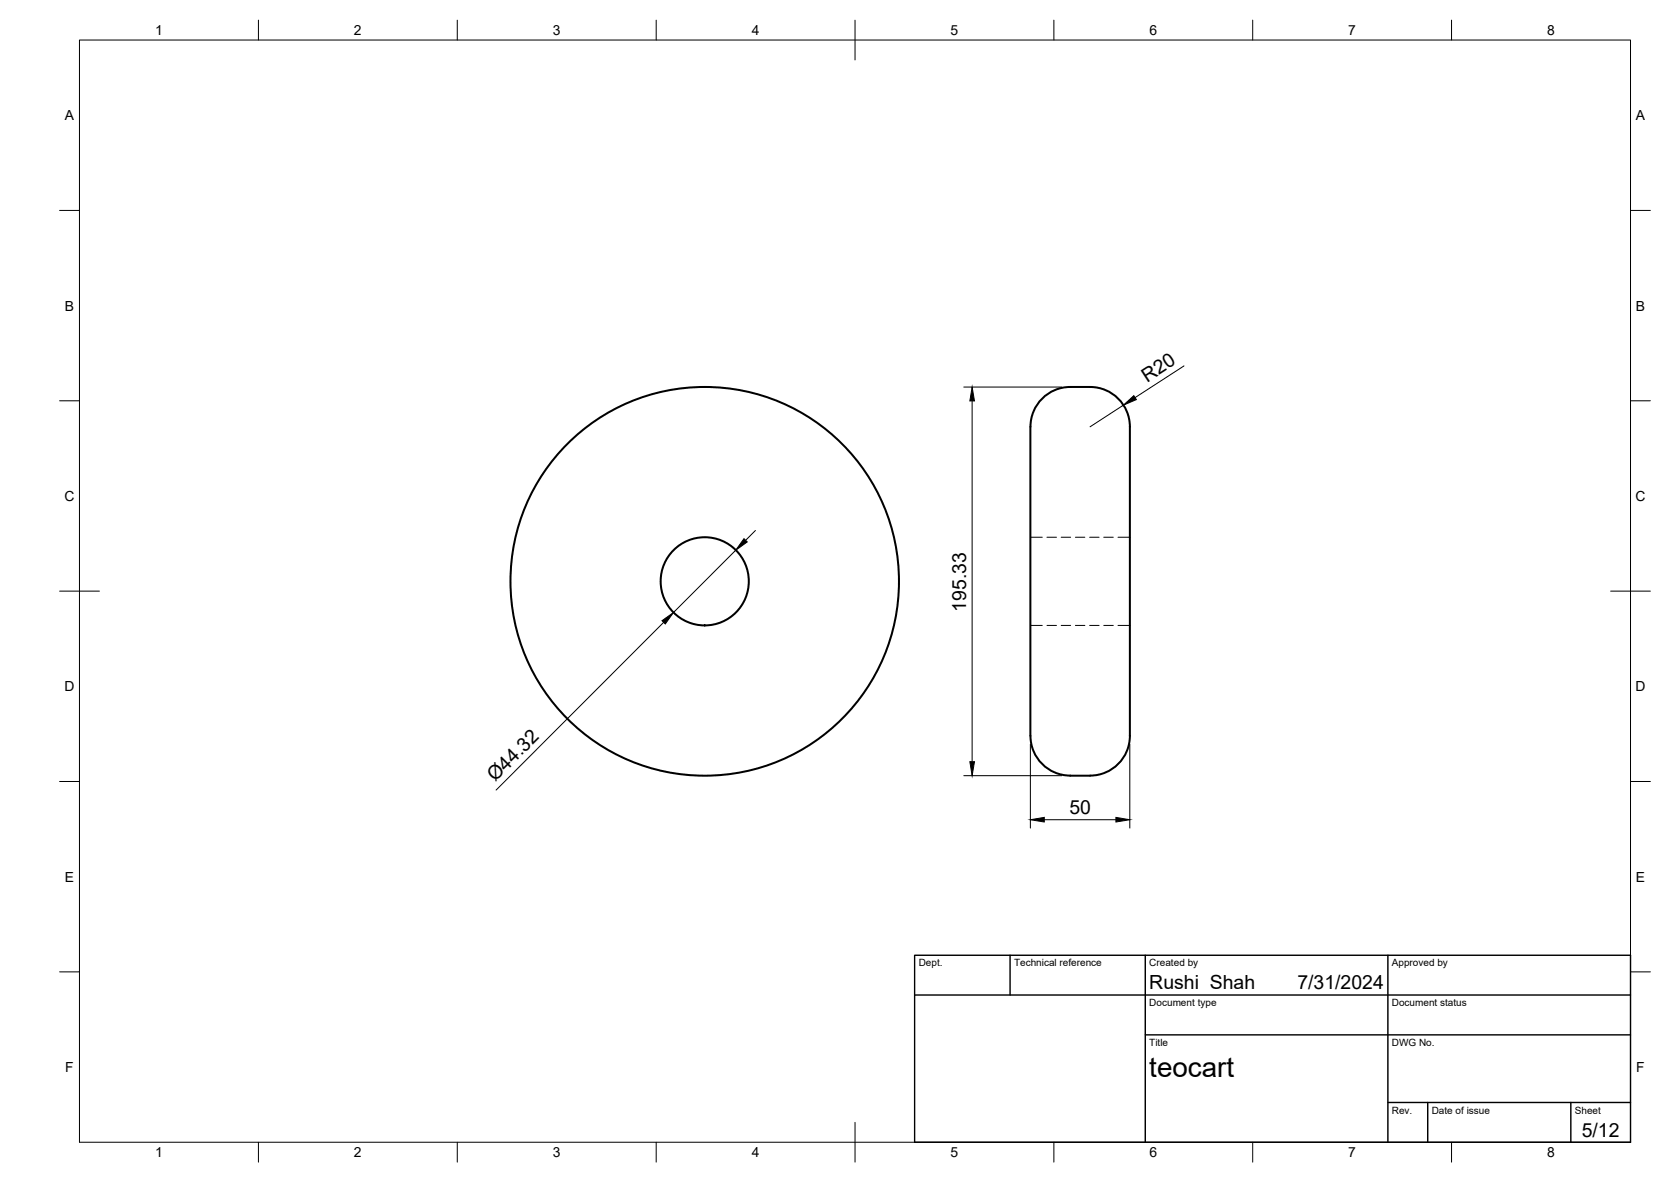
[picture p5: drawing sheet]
<svg xmlns="http://www.w3.org/2000/svg" width="420mm" height="297mm" viewBox="0 0 420 297" stroke-linecap="round" stroke-linejoin="round" font-family="sans-serif">
<!-- layer: Visible -->
<g fill="none" stroke="#000" stroke-width=".51">
<path d="M261.6 100.6a10 10 0 0 1 7.5-3.4 18.6 18.6 0 0 1 8.6 .7 10.7 10.7 0 0 1 6.4 11.4v67.8a66.4 66.4 0 0 1-.3 10.3 10.1 10.1 0 0 1-9.7 7.5 18.8 18.8 0 0 1-8.6-.7 10.7 10.7 0 0 1-6.4-11.3v-67.8a62.6 62.6 0 0 1 .3-10.3 10 10 0 0 1 2.2-4.2z"/>
<circle cx="177.2" cy="146.1" r="48.8"/>
<circle cx="177.2" cy="146.1" r="11.1"/>
</g>
<!-- layer: Hidden -->
<g fill="none" stroke="#000" stroke-width=".25">
<path d="M259.1 135h3M263.2 135h2.4M266.8 135h2.4M270.4 135h2.4M274 135h2.4M277.5 135h2.4M281.1 135h3M259.1 157.2h3M263.2 157.2h2.4M266.8 157.2h2.4M270.4 157.2h2.4M274 157.2h2.4"/>
<path d="M277.5 157.2h2.4M281.1 157.2h3"/>
</g>
<!-- layer: BORDER -->
<g fill="none" stroke="#000" stroke-width=".25">
<path d="M20 10.1h390v276.9h-390zM65 5.1v5M115 5.1v5M165 5.1v5M215 5.1v10M265 5.1v5M315 5.1v5M365 5.1v5M15 52.9h5M410 52.9h5M15 100.7h5M410 100.7h5"/>
<path d="M15 148.6h10M405 148.6h10M15 196.4h5M410 196.4h5M15 244.2h5M410 244.2h5M65 287v5M115 287v5M165 287v5M215 282.1v9.9M265 287v5M315 287v5"/>
<path d="M365 287v5"/>
</g>
<!-- layer: TITLEBLOCK -->
<path d="M230 240.1h180v46.9h-180zM230 250h180M254 240.1v9.9M288 240.1v46.9M349 240.1v46.9M288 260.1h122M349 277.1h61M359 277.1v9.9M395 277.1v9.9" fill="none" stroke="#000" stroke-width=".36"/>
<!-- layer: FD_Dimensions -->
<path d="M242.3 97.3h24.7M297.7 92l-12.3 7.9M244.4 100.8v90.6M282.5 101.8l-8.4 5.5M185 138.3l-15.7 15.6M189.9 133.3l-2.4 2.5M166.9 156.4l-42.2 42.2M242.3 194.9h24.7M259.1 187v21.1M284.1 187v21.1M262.6 206h18" fill="none" stroke="#000" stroke-width=".25"/>
<path d="M282.5 101.8l2.6-2.4 .6 1zM244.4 97.3l.6 3.5h-1.1zM187.1 135.4l.8 .8-2.9 2.1zM166.5 156l2.8-2.1-2 2.9zM243.9 191.4h1.1l-.6 3.5zM259.1 206l3.5-.6v1.2zM280.6 205.4l3.5 .6-3.5 .6z" fill="#000" stroke="#000" stroke-width=".25"/>
<text font-size="7" x="289" y="270.6">teocart</text>
<g font-size="4.9">
<text x="288.4" y="96.3" transform="rotate(-33 288.4 96.3)">R20</text>
<text x="243" y="153.7" transform="rotate(-90 243 153.7)">195.33</text>
<text x="124.5" y="196.6" transform="rotate(-45 124.5 196.6)">Ø44.32</text>
<text x="268.9" y="204.5">50</text>
<text x="289" y="248.5">Rushi Shah</text>
<text x="326.2" y="248.5">7/31/2024</text>
<text x="397.7" y="285.7">5/12</text>
</g>
<g font-size="3.5">
<text x="39" y="8.8">1</text>
<text x="89" y="8.8">2</text>
<text x="139" y="8.8">3</text>
<text x="189" y="8.8">4</text>
<text x="239" y="8.8">5</text>
<text x="289" y="8.8">6</text>
<text x="339" y="8.8">7</text>
<text x="389" y="8.8">8</text>
<text x="16.3" y="30.2">A</text>
<text x="411.3" y="30.2">A</text>
<text x="16.3" y="78">B</text>
<text x="411.3" y="78">B</text>
<text x="16.2" y="125.9">C</text>
<text x="411.2" y="125.9">C</text>
<text x="16.2" y="173.7">D</text>
<text x="411.2" y="173.7">D</text>
<text x="16.3" y="221.6">E</text>
<text x="411.3" y="221.6">E</text>
<text x="16.4" y="269.4">F</text>
<text x="411.4" y="269.4">F</text>
<text x="39" y="290.8">1</text>
<text x="89" y="290.8">2</text>
<text x="139" y="290.8">3</text>
<text x="189" y="290.8">4</text>
<text x="239" y="290.8">5</text>
<text x="289" y="290.8">6</text>
<text x="339" y="290.8">7</text>
<text x="389" y="290.8">8</text>
</g>
<g font-size="2.5">
<text x="231" y="242.9">Dept.</text>
<text x="255" y="242.9">Technical reference</text>
<text x="289" y="242.9">Created by</text>
<text x="350" y="242.9">Approved by</text>
<text x="289" y="252.8">Document type</text>
<text x="350" y="252.8">Document status</text>
<text x="289" y="262.9">Title</text>
<text x="350" y="262.9">DWG No.</text>
<text x="350" y="279.9">Rev.</text>
<text x="360" y="279.9">Date of issue</text>
<text x="396" y="279.9">Sheet</text>
</g>
</svg>
